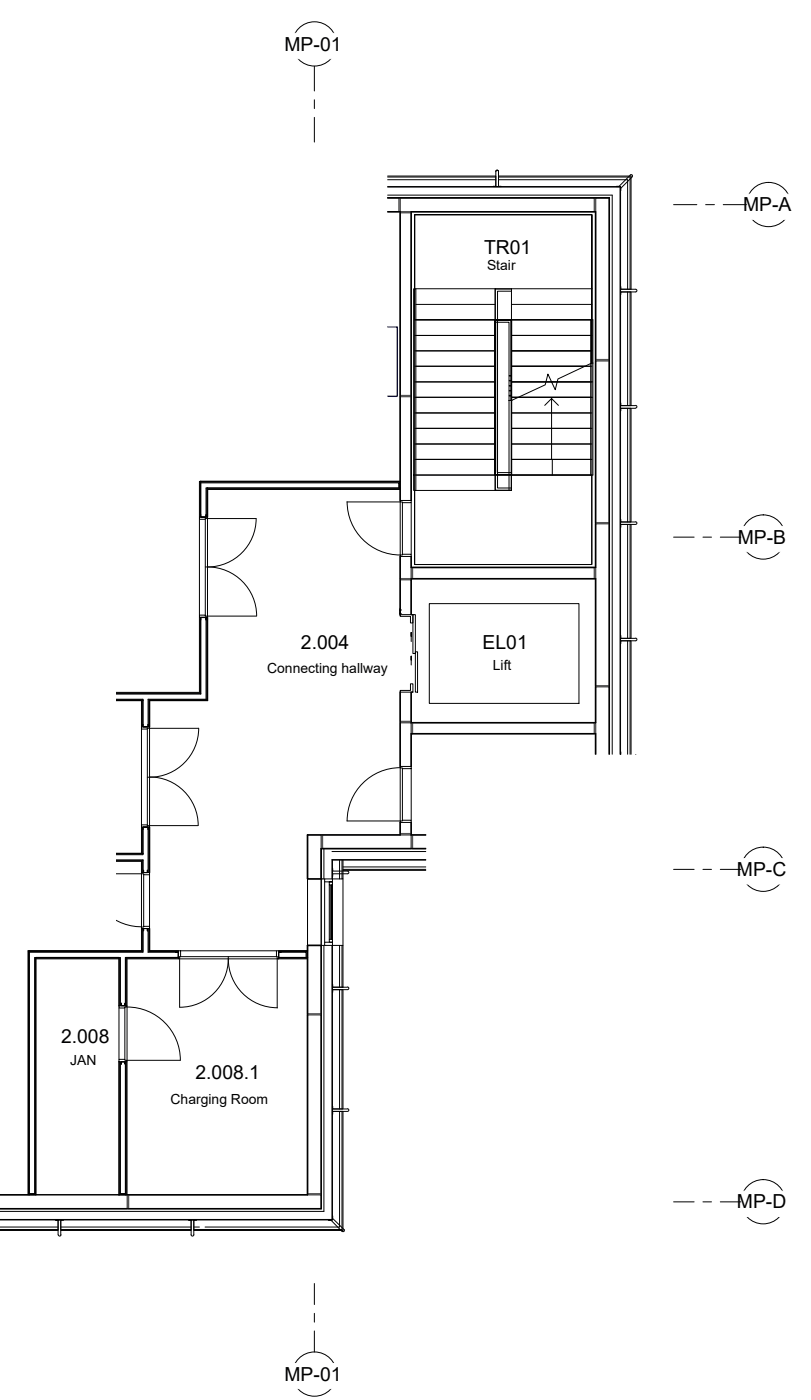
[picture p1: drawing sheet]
<svg xmlns="http://www.w3.org/2000/svg" width="140mm" height="242mm" viewBox="0 0 140 242" stroke-linecap="round" stroke-linejoin="round" font-family="sans-serif">
<!-- layer: A-WALL -->
<g fill="none" stroke="#545454" stroke-width=".25">
<path d="M67 34.3h2.1v2.4h-2.1M69.3 34.3h33.6v2.4h-33.6zM69.3 36.8h1.9v31.7h-1.9zM103.1 34.3h2.4v28h-2.4zM103.1 62.5h2.4v28h-2.4zM69.3 96.4v3.8h1.9v-3.8M69.3 86.7v-18h1.9v18M71.4 98.3h31.5v1.9h-31.5zM103.1 90.7h2.4v28.1h-2.4zM69.3 119.9v5h1.9v-5M69.3 106.4v-6h1.9v6M69.3 132.7v-7.6h1.9v7.6"/>
<path d="M71.4 125.1h31.5v1.9h-31.5zM103.1 130.7v-11.8h2.4v11.8M53.2 144.6h2.4v7.6h-2.4zM55.8 144.6h15.4v2.3h-15.4zM69.3 142.4v2h1.9v-2M73.8 144.6h-2.4v2.3h2.4M53.2 163.7h2.4v11.9h-2.4zM53.2 175.7h2.4v31h-2.4zM0 206.9h6.2M20.6 206.9h1.4v2.4h-22.1M22.2 206.9h33.4v2.4h-33.4z"/>
</g>
<g fill="none" stroke="#000" stroke-width=".17">
<path d="M67 30.7h18.8M67 31.1h18.8M67 34.3h38.5M67 33.8h39v96.9M86.3 30.7h22.8v19.4M86.3 31.1h22.3v19M108.6 50.6v19.6M109.1 50.6v19.6M108.6 70.7v19.7M109.1 70.7v19.7M34.7 83.4v6.1M34.7 83.6h34.3v.9"/>
<path d="M34.7 83.5h34.5v1M35.8 84.5v5M35.9 84.5h-.2v4.6M35.9 84.6h33.4M108.6 90.8v19.7M109.1 90.8v19.7M34.7 106.9v13.1h-14.6M35.7 107.4v13.7h-10.1v4.3M35.8 106.9v14.3h-10v4.7M108.6 111v19.7M109.1 111v19.7M20.1 121.2h4.6"/>
<path d="M20.1 121.1h4.6v.2M24.6 121.3v4.6M20.1 149.1h4.5v2M20.1 147.9h4.6M24.6 143.2v4.6M24.7 147.8v.2h-4.6M25.6 143.6v7.5M25.8 143.2v7.9M53.2 152.2v11.5M55.6 152.2h.1M55.6 146.9v16.8h.6M55.6 146.9h.1"/>
<path d="M55.6 152.2v11.5M55.6 152.2h.6M56.1 146.9v5.3M57.5 147.5h16.3M58.8 148.9v3.3M59.2 148.9v3.3M59.4 150.5h14.4M59.4 150.1h14.4M59.4 152.2v11.5M4.9 164.6v42.3M5.1 164.8h19.6M6.1 165.8v41h-1"/>
<path d="M6.2 165.8h-.2v40.9h-.9M6.2 165.9h14.4M20.6 165.8h.3v8.4M20.7 165.8v8.4M24.6 160.8v3.8M24.7 164.6v.3h-19.6M25.6 160.8v4.1h4.8M25.8 160.8v4h5.1M30.9 165.9h-9v8.3M48.2 164.8h4.9v1M48.2 165.9h5M48.7 164.9h4.3v.9"/>
<path d="M56.1 163.7v46.1h-56.1M58.8 163.7v7.2M58.8 171.4v20.6M59.2 163.7v7.2M59.2 171.4v20.6M20.7 183.9v22.9h1M20.9 183.9v22.8h.8M21.9 183.9v23M58.8 192.5v20h-23.3M59.2 192.5v20.4h-25.6M-.1 212.5h10.2M-.1 212.9h10.2"/>
<path d="M10.5 212.5h22.6M10.5 212.9h22.6M33.6 212.5h.9"/>
</g>
<g fill="none" stroke="#000" stroke-width=".25">
<path d="M67 36.7h2.3v50M67 34.3h38.5v96.4M34.7 83.6v5.5M35.9 84.8v4.7M69 84.5h-33.1v.1M69.2 84.5h.1M69.3 96.4v10M69.3 83.4h-34.6v.1M71.2 86.7v-50h31.9v61.6h-31.9v-1.9M34.7 107.4v12.7h-14.6M35.9 106.9v14.4h-10v4.6M69.3 119.9v12.8"/>
<path d="M71.2 106.4v-6.2h31.9v24.9h-31.9v-5.2M20.1 121.3h4.4M24.6 121.3h.1v4.1M103.1 130.7v-3.7h-31.9v5.7M20.1 147.8h4.4M20.1 148.9h4.6v2.2M24.7 143.6v4.2h-.1M25.9 143.2v7.9M69.3 142.4v2.2h-16.1v7.6h2.4v-5.3h18.2M71.2 142.4v2.2h2.6M20.6 165.9l-14.4-.1v41.1M20.6 166v8.2"/>
<path d="M24.5 164.6h-19.4v42.1M24.7 160.8v3.8h-.1M25.9 160.8v3.8h5M30.4 165.8h-8.7v8.4M48.2 164.6h5M48.7 165.8h4.3M53.1 165.8h.1M20.6 183.9v23M21.7 183.9v22.8M0 206.9h53.2v-43.2h2.4v45.6h-55.6M5.1 206.8v.1M21.7 206.8v.1"/>
</g>
<!-- layer: A-DOOR -->
<g fill="none" stroke="#000" stroke-width=".17">
<path d="M34.5 89.5h1.4v.3h-.4v.1h-1zM34.5 89.9v16.6M34.7 89.1l.1 .4h.9v-.4v.4h-1zM35.5 98.2h.4M35.5 89.8v16.9M35.9 98.2a8.5 8.5 0 0 1 8.5 8.5M44.3 89.8h-8.4v16.9h8.5M44.3 89.8a8.4 8.4 0 0 1-8.4 8.4M60.1 86.9a9.2 9.2 0 0 0 9.2 9.2v-9.2h-9.2M69.3 96.1h.4v-.1h1.5v.4h-1.9zM69.3 86.7h1.9v.3h-1.5v-.1h-.4zM69.7 87v9"/>
<path d="M71.2 87v9M34.5 106.5h1v.2h.4v.2h-1.4zM34.7 106.9h1v.5v-.5h-.9l-.1 .5zM69.2 105.6h.1M69.2 106.2h.1M69.2 105.6v.6M69.3 105.3v1.3M69.3 106.4h2.2v1.5h-.4v-1.2h-1.8zM69.3 119.6h1.8v-1.2h.4v1.5h-2.2zM71.2 110.2v-.7v.7M71.2 114.3v-.7v.7M71.2 109.5v1.6"/>
<path d="M71.2 113.6v1.6M71.5 106.4h.4v6.8h-.4zM71.9 112.9h.4v7h-.4zM74.3 104.5h25.9v17.3h-25.9zM24.5 125.9h1.4v.2h-.4v.1h-1zM24.5 126.2v16.6M24.7 125.4v.5h.9v-.5v.5h-.9zM25.5 134.6h.4M25.5 126.1v16.9M25.9 134.5a8.4 8.4 0 0 1 8.4 8.4M34.4 126.1h-8.5v16.9h8.4M34.4 126.1a8.5 8.5 0 0 1-8.5 8.5"/>
<path d="M69.3 132.7h1.9v.4h-1.5v-.1h-.4zM69.3 133v9.2h-9.2M69.3 132.9a9.2 9.2 0 0 0-9.2 9.2M69.7 133.1v8.9M71.2 133.1v8.9M20.1 159.4a9.2 9.2 0 0 0 4.4 1.1M20.1 151.3h4.4v9.2M24.5 142.8h1v.2h.4v.2h-1.4zM24.5 151.1h1.4v.4h-1v-.2h-.4zM24.7 143.2v.4v-.4h.9v.4v-.4zM24.8 150.7l.1 .4h.6v-.4v.4h-.7zM24.9 151.5v8.9"/>
<path d="M25.9 151.5v8.9M69.3 142.2h.4v-.2h1.5v.4h-1.9zM20.6 174.2h1.4v.2h-.4v.1h-1zM20.6 174.5v8.9M21 173.7v.4h.6l.1-.4v.5h-.7zM21.6 174.5v8.9M22 174.4a9.2 9.2 0 0 1 9.2 9.2h-9.2v-9.2M24.5 160.5h.4v-.1h1v.4h-1.4zM24.8 160.8h.7v.4v-.4h-.6v.4zM30.4 164.9h.5v.9h-.5h.4v-.9zM30.9 164.6h.4v1.1h-.2v.3h-.2zM31.1 174.4v-8.4h16.9v8.5"/>
<path d="M31.1 165.7h16.9M31.1 174.4a8.4 8.4 0 0 0 8.4-8.4 8.5 8.5 0 0 0 8.5 8.5M31.3 164.6h16.6M39.5 165.7v.3M47.9 164.6h.3v1.4h-.2v-.3h-.1zM48.2 164.9h.5h-.5v.9h.5h-.5zM20.6 183.4h1v.2h.4v.3h-1.4zM21 183.9v.4v-.4h.7v.4l-.1-.4z"/>
</g>
<!-- layer: A-WALL-FNSH -->
<g fill="none" stroke="#000" stroke-width=".17">
<path d="M67 30.5h18.8v1.8M67 32.3h40.4M67 32.4h40.3v98.3M86.3 32.3v-1.8h22.9v19.6h-1.8v-17.8M107.4 32.3v98.4M107.4 50.6h1.8v19.6h-1.8zM107.4 70.7h1.8v19.7h-1.8M34.7 83.4h-.2v6.1M35.9 84.8h33.4M107.4 90.8h1.8v19.7h-1.8M34.5 106.9v13h-14.4M107.4 111h1.8v19.7"/>
<path d="M24.5 121.3v4.6M20.1 149.1h4.4v2M24.5 143.2v4.6M59.4 148.9v3.3h-1.8v-3.3h16.2M59.4 150.7h14.4M73.8 148.9h-16.3v3.3M5.1 164.6h-.3v42.3M6.2 166h14.4M24.5 160.8v3.8M30.9 166h-8.9v8.2M48.2 166h5M57.5 163.7v47.5h-57.5"/>
<path d="M57.6 163.7h1.8v7.2h-1.8zM57.6 171.4h1.8v20.6h-1.8M57.6 170.9v40.3h-57.7M22 183.9v23M57.6 192.5h1.8v20.6h-25.8v-1.9M10.1 211.2v1.9h-10.2M10.5 211.2v1.9h22.6v-1.9"/>
</g>
<!-- layer: A-GLAZ -->
<path d="M56.2 152.2h1.4v.5h-.6v.6h.6v-.6h-1.4zM56.2 152.7v10.5M57 153.3v9.4M57.2 153.3v9.4M57.4 153.3v9.4M57.6 153.3v9.4M56.2 163.2h1.4v.5h-1.4zM57 162.7h.6v.5h-.6zM57.4 162.7v-9.4v9.4" fill="none" stroke="#000" stroke-width=".17"/>
<!-- layer: A-GLAZ-CWMG -->
<g fill="none" stroke="#000" stroke-width=".17">
<path d="M85.8 29.7v2.6h-.4h1.4h-.5v-2.6M85.9 29.5l-.1 .2a.23 .23 0 0 1 .3-.2 .23 .23 0 0 1 .2 .2l-.1-.2zM109.1 30.3h.3v.3l-1.9 2-.1 .4v-.7h-.7h.5l1.9-2M107.4 49.6l.1 .5h2.5l.3 .2-.3 .3h-2.5l-.1 .4zM110 70.2h-2.5l-.1-.4v1.4l.1-.5h2.5M110 70.2l.3 .2-.3 .3M110 90.3l.3 .3-.3 .2h-2.5l-.1 .5v-1.4l.1 .5h2.5M110 110.5l.3 .2-.3 .3h-2.5l-.1 .5v-1.5l.1 .5h2.5M107.4 130.7v-.5l.1 .5M110 130.6l.1 .1M57.6 150.4v.4h2.6l.2 .3-.3 .2h-2.5v.5zM60.2 170.9l.2 .2-.3 .3h-2.5v.4v-1.4v.5h2.5"/>
<path d="M60.2 192l.2 .2-.3 .3h-2.5v.5v-1.4v.4h2.5M10.1 213.8v-2.5l-.5-.1h1.4l-.5 .1v2.5M10.1 213.8l.2 .2 .3-.2M33.1 213.8v-2.5l-.5-.1h1.4l-.4 .1v2.5M33.1 213.8l.2 .2 .3-.2M59.2 213.2h.4v-.3l-2-1.9v-.5v.7l-.8 .1h.5l1.9 1.9"/>
</g>
<!-- layer: S-STRS-MBND -->
<g fill="none" stroke="#000" stroke-width=".17">
<path d="M71.8 55.4v-18.2h30.6v25.7l-5.8 2.7-.5 1.9-1.3-2.7-.4 1.8-5.9 2.7v-13.9M71.8 55.4h30.7M71.8 55.4v26.9M71.8 58.1h13.9M85.7 55.4v26.9M88.5 58.1h14M102.5 55.4v-18.2h-30.7v18.2h16.8v26.9M102.5 55.4v26.9M71.8 60.8h13.9M71.8 63.4h13.9M71.8 66.1h13.9M71.8 68.8h13.9"/>
<path d="M71.8 71.5h13.9M71.8 74.2h13.9M71.8 76.9h13.9M71.8 79.6h13.9M88.5 60.8h14M88.5 63.4h14M88.5 66.1h14M88.5 68.8h14M88.6 71.5h13.9M88.6 74.2h13.9M88.6 76.9h13.9M88.6 79.6h13.9"/>
<path d="M71.8 82.3v15.5h30.7v-15.5M71.8 82.3h30.7"/>
</g>
<!-- layer: S-STRS -->
<g fill="none" stroke="#000" stroke-width=".17">
<path d="M102.4 37.2l.1 12.8M71.8 50v-12.8h30.6v25.7M72 50h16.5M72 58.1h13.7M72 55.4h13.7M72 52.7h13.7M85.7 50v34.9M88.5 50h14M88.5 50h.1M88.5 50.4v34.1M88.5 58.1h14M88.5 55.4h14"/>
<path d="M88.5 52.7h14M102.5 50v12.9M72 63.4h13.7M72 66.1h13.7M72 68.8h13.7M72 71.5h13.7M72 74.2h13.7M72 76.9h13.7M72 79.6h13.7M72 60.8h13.7M88.5 63.4h13.8M88.5 66.1h13.8"/>
<path d="M88.5 68.8h13.8M88.5 71.5h13.8M88.5 74.2h13.8M88.5 76.9h13.8M88.5 79.6h13.8M88.5 60.8h14M72 82.3h13.7M72 84.9h16.1M88.5 82.3h13.8M88.5 84.9h.1M102.4 82.3v15.5h-30.6v-12.9"/>
</g>
<!-- layer: A-FLOR-HRAL -->
<path d="M71.6 50h.4v34.9h-.4zM85.7 50h2.8v.4h-2.4v34.1h2.4v.4h-2.8zM88.1 69.3h.4M88.1 69.3h.4v15.6h-.4zM88.2 69.3h.3M88.2 68.5h.3v.1h-.3zM88.2 67.6l.3 .1zM88.2 66.8l.3 .1zM88.2 65.9l.3 .1zM88.2 65l.3 .1zM88.5 69.3h.1M102.3 63l.3-.1v19.4h-.3z" fill="none" stroke="#000" stroke-width=".17"/>
<!-- layer: A-FLOR-HRAL-MBND -->
<path d="M85.7 55.4v26.8l2.8 .1h-2.8zM85.7 55.4h.4v26.4h2.4v.4h-2.8zM88.1 69.3v-13.5h-2.4v-.4h2.8v13.9M88.5 69.3v-13.8l-2.8-.1h2.8v13.9M102.6 62.9v-7.5h-.3v7.6" fill="none" stroke="#000" stroke-width=".17"/>
<!-- layer: S-STRS-ANNO -->
<path d="M95.5 69l-1.2 1.2M96.7 70.2l-1.2-1.2v10.6" fill="none" stroke="#000" stroke-width=".17"/>
<!-- layer: A-DETL-THIN -->
<path d="M89.9 68.8h12.7M94.6 66.1h1M95.6 79.6v2.7M96.6 66.1h6" fill="none" stroke="#000" stroke-width=".17"/>
<!-- layer: S-GRID-IDEN -->
<g fill="none" stroke="#000" stroke-width=".17">
<circle cx="54.4" cy="7.6" r="3.8"/>
<circle cx="133.1" cy="35.4" r="3.8"/>
<circle cx="132.1" cy="93" r="3.8"/>
<circle cx="132.1" cy="150.5" r="3.8"/>
<circle cx="132.1" cy="208.1" r="3.8"/>
<circle cx="54.4" cy="237.9" r="3.8"/>
</g>
<g fill="#fff" stroke="#fff" stroke-width=".17">
<path d="M48.9 5.8v4.4l13.1-4.4zM48.9 10.2l13.1-4.4v4.4z"/>
<path d="M128.3 33.6v4.4l11.3-4.4zM128.3 38l11.3-4.4v4.4z"/>
<path d="M127.3 91.1v4.5l11.3-4.5zM127.3 95.6l11.3-4.5v4.5z"/>
<path d="M127.2 148.7v4.4l11.5-4.4zM127.2 153.1l11.5-4.4v4.4z"/>
<path d="M127.2 206.3v4.4l11.5-4.4zM127.2 210.7l11.5-4.4v4.4z"/>
<path d="M48.9 236.1v4.4l13.1-4.4zM48.9 240.5l13.1-4.4v4.4z"/>
</g>
<!-- layer: S-GRID -->
<g fill="none" stroke="#000" stroke-width=".17">
<path d="M54.4 11.5v4.3M54.4 17.3v1.5M54.4 20.3v4.3M116.6 35.4h4M122.2 35.4h1.5M125.2 35.4h4M116.6 93h3.6M121.7 93h1.5M124.7 93h3.5M116.6 150.5h3.6M121.7 150.5h1.5M124.7 150.5h3.5"/>
<path d="M116.6 208.1h3.6M121.7 208.1h1.5M124.7 208.1h3.5M54.4 222.3v3.6M54.4 227.4v1.5M54.4 230.5v3.6"/>
</g>
<!-- layer: Equipment -->
<path d="M67 56.6h1.8v12h-1.8" fill="none" stroke="#00f" stroke-width=".25"/>
<text font-size="6.7" x=".9" y="-.9">cond Floor</text>
<g font-size="3.3">
<text x="49.3" y="8.8">MP-01</text>
<text x="128.6" y="36.6">MP-A</text>
<text x="83.8" y="43.9">TR01</text>
<text x="127.7" y="94.2">MP-B</text>
<text x="52.1" y="112.3">2.004</text>
<text x="83.5" y="112.3">EL01</text>
<text x="127.6" y="151.7">MP-C</text>
<text x="10.6" y="180.6">2.008</text>
<text x="33.8" y="186.8">2.008.1</text>
<text x="127.6" y="209.3">MP-D</text>
<text x="49.3" y="239.1">MP-01</text>
</g>
<g font-size="2.4">
<text x="84.3" y="46.7">Stair</text>
<text x="46.3" y="116.5">Connecting hallway</text>
<text x="85.3" y="116.1">Lift</text>
<text x="12.2" y="184.4">JAN</text>
<text x="29.5" y="191.2">Charging Room</text>
</g>
</svg>
